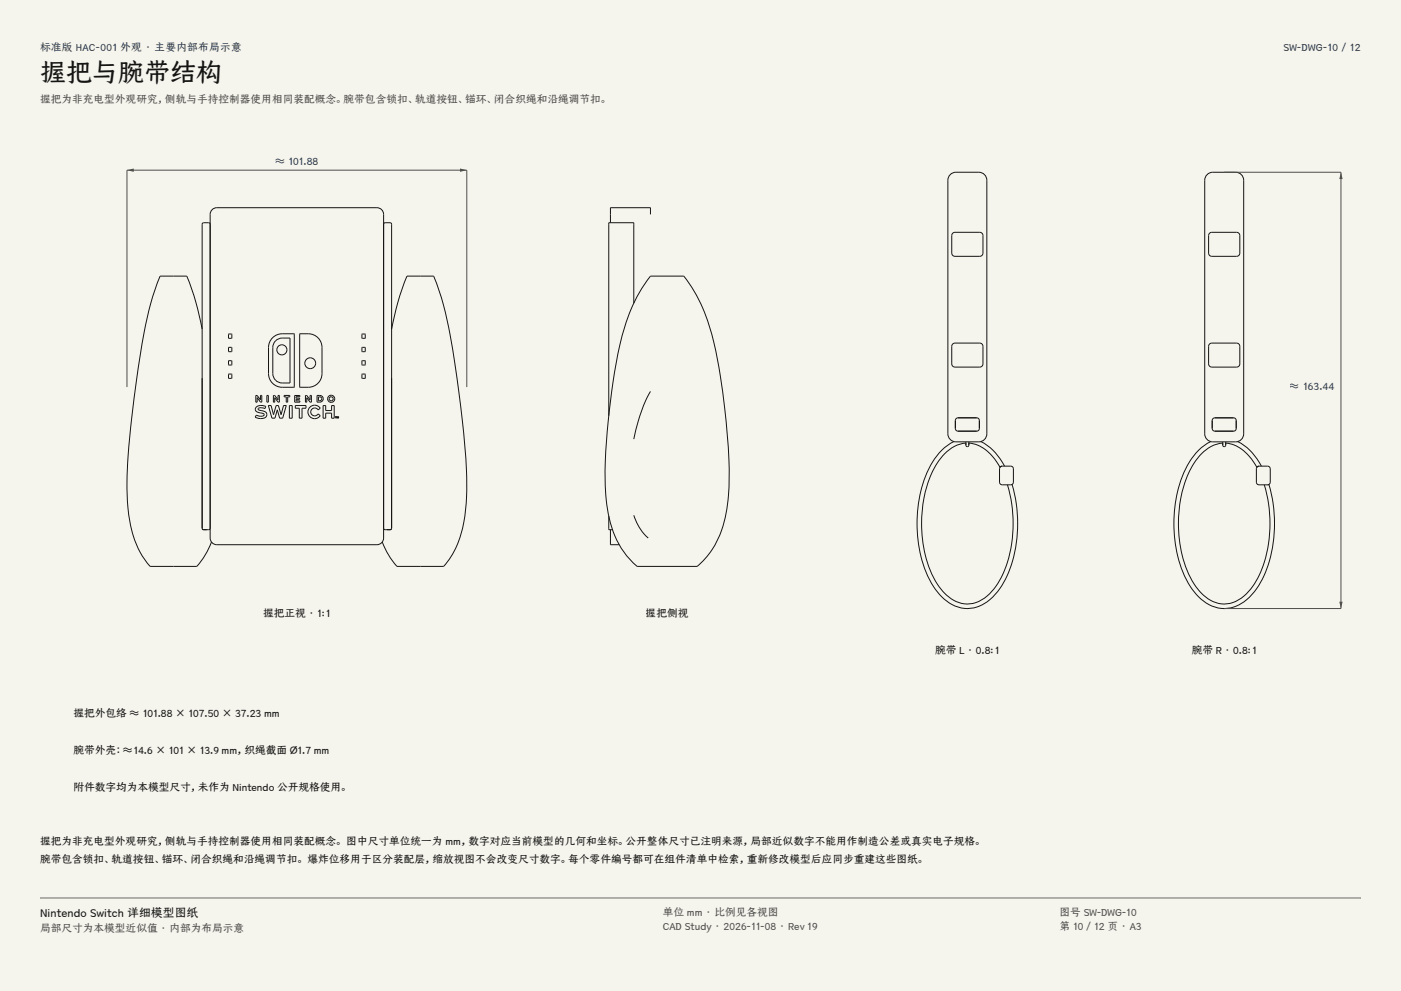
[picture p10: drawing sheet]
<svg xmlns="http://www.w3.org/2000/svg" width="420mm" height="297mm" viewBox="0 0 420 297" stroke-linecap="round" stroke-linejoin="round" font-family="sans-serif">
<g fill="#f5f4ed">
<path d="M0 0h420v297h-420z"/>
<path d="M12 12h396v275h-396z"/>
</g>
<g fill="none" stroke="#141413" stroke-width=".3">
<path d="M63 67.2l-.4-.5h-1.5l-.5 .5v91.1M63.6 62.8l1.4-.6h48a2 2 0 0 1 2 2v97.1a2 2 0 0 1-2 2h-48a2 2 0 0 1-2-2v-97.1zM115 67.2l.5-.5h1.5l.4 .5v91.1M60.6 98.6a73.8 73.8 0 0 0-4.7-15.8h-7.8a106.4 106.4 0 0 0-6.6 27.3l-2 15.1-1.2 12.5a65.7 65.7 0 0 0 1.9 23.7l1.8 4.1 2 3.1a2.02 2.02 0 0 0 2.6 1.2h10.8a2.22 2.22 0 0 0 2.8-1.5l1.6-2.4 1.6-3.4M117.4 98.6a73.8 73.8 0 0 1 4.7-15.8h7.8a106.5 106.5 0 0 1 6.6 27.1l2.1 16a112 112 0 0 1 .6 29.8 26.3 26.3 0 0 1-6.3 14.1h-12.3a2.22 2.22 0 0 1-2.8-1.5l-1.6-2.4-1.6-3.5M60.6 113.3v45M68.5 100.1h1v1.3h-1zM68.5 104.1h1v1.3h-1zM68.5 108.1h1v1.3h-1zM68.5 112.1h1v1.3h-1zM76.7 118.5h.4l1 1.3v-1.3h.4v2h-.4l-1-1.3v1.3h-.4zM80 118.5h.4v2h-.4z"/>
<path d="M81.5 101.5a4.1 4.1 0 0 1 3.1-1.5l3.6 .1-.1 16a8.4 8.4 0 0 1-5.6-.6 4.1 4.1 0 0 1-2-3.5v-7.9a4.1 4.1 0 0 1 1-2.6zM82 118.5h.4l.9 1.3v-1.3h.4v2h-.3l-1-1.3v1.3h-.4zM82.6 102.1l1.6-.7 2.7-.1v13.5h-2.3a2.84 2.84 0 0 1-2.8-2.8v-8.3zM85.2 118.5h1.7v.4h-.7v1.6h-.4v-1.6h-.6zM88.3 118.5h1.6v.4h-1.1v.4h1v.4h-1v.5h1.1v.3h-1.6zM89.9 100.1v-.1a6.4 6.4 0 0 1 5.2 1 4.1 4.1 0 0 1 1.4 3.1v7.9a4.1 4.1 0 0 1-4.1 4.1l-2.6-.1zM91.6 118.5h.4l1 1.3v-1.3h.4v2h-.4l-1-1.3v1.3h-.4zM95 118.5a1.45 1.45 0 0 1 1.8 .6 1 1 0 0 1-.9 1.4h-.9zM95.5 118.9h.4a.58 .58 0 0 1 .6 .6 .58 .58 0 0 1-.6 .6h-.4zM108.5 100.1h1v1.3h-1zM108.5 104.1h1v1.3h-1zM108.5 108.1h1v1.3h-1z"/>
<path d="M108.5 112.1h1v1.3h-1zM117.4 113.3v45M76.9 121.9l.8-.3h1.4l.6 .2-.3 .7a1.68 1.68 0 0 0-2 .1l.9 .4a1.53 1.53 0 0 1 1.7 1.2 1.72 1.72 0 0 1-2.4 1.2l-1.1-.4 .4-.6a1.83 1.83 0 0 0 2.3-.1l-.3-.4-1.4-.3a.94 .94 0 0 1-.9-.6 .94 .94 0 0 1 .3-1.1zM78.3 123h.1M80.4 121.5h.9l.7 2.8 .8-2.8h.7l.8 2.8 .7-2.8h.8l-1.1 3.8h-.9l-.7-2.5-.7 2.5h-.9zM86.7 121.5h.9v3.8h-.9zM88.5 121.5h3.2v.8h-1.2v3h-.8v-3h-1.2zM92.9 122a2.01 2.01 0 0 1 3.1 .3l-.6 .6a1.19 1.19 0 0 0-1.8-.4 1.19 1.19 0 0 0 0 1.9 1.19 1.19 0 0 0 1.8-.4l.6 .6a2.02 2.02 0 0 1-3 .4 2.02 2.02 0 0 1-.1-3zM96.9 121.5h.7v1.5h1.8v-1.5h.8v3.8h-.8v-1.5h-1.8v1.5h-.7zM100.5 124.9h.4l-.1 .4zM101 124.8l.2 .4 .3-.4v.5l-.1-.3-.1 .3-.2-.3-.1 .3zM60.6 158.3l.5 .5"/>
<path d="M60.6 158.4l.5 .4M61.1 158.8h.8M63 158.3l-.4 .5h-1.5M115 158.3l.5 .5h1.5M116.1 158.8h.9M117.4 158.5l-.4 .3M117.4 158.3l-.4 .5"/>
<circle cx="84.5" cy="104.8" r="1.51"/>
<circle cx="93" cy="108.9" r="1.63"/>
<circle cx="99.3" cy="119.5" r="1.07"/>
<circle cx="99.3" cy="119.5" r=".62"/>
</g>
<path d="M38.1 116v-65h101.8v65" fill="none" stroke="#504e49" stroke-width=".3"/>
<g fill="#504e49">
<path d="M38.1 51l2-.5v1z"/>
<path d="M137.9 50.5l2 .5-2 .5z"/>
</g>
<g fill="none" stroke="#141413" stroke-width=".3">
<path d="M285.1 52.1l1.5-.5h6.8a2.4 2.4 0 0 1 2.4 2.4v76a2.4 2.4 0 0 1-2.4 2.4h-6.8a2.4 2.4 0 0 1-2.4-2.4v-76a2.4 2.4 0 0 1 .9-1.9zM362.1 52.1l1.5-.5h6.8a2.4 2.4 0 0 1 2.4 2.4v76a2.4 2.4 0 0 1-2.4 2.4h-6.8a2.4 2.4 0 0 1-2.4-2.4v-76a2.4 2.4 0 0 1 .9-1.9zM195 64.2v-2h-12v4.5M285.6 69.9l.7-.3h7.4a.96 .96 0 0 1 1 1v5.3a.96 .96 0 0 1-1 .9h-7.4a.96 .96 0 0 1-1-.9v-5.3zM362.6 69.9l.7-.3h7.4a.96 .96 0 0 1 1 1v5.3a.96 .96 0 0 1-1 .9h-7.4a.96 .96 0 0 1-1-.9v-5.3zM190 90.9v-24.2h-7.5v57.9M195 82.8h9.9a53.7 53.7 0 0 1 10.2 24.8l1.8 11.8a133.9 133.9 0 0 1 1.1 32.3 26.7 26.7 0 0 1-9.1 18.1h-16.2a2.97 2.97 0 0 1-3.3-1.5 31.1 31.1 0 0 1-7.8-20.5 193.1 193.1 0 0 1 3.6-41.5 54.2 54.2 0 0 1 9.8-23.5zM195 117.3a46.9 46.9 0 0 0-5 14.3M285.6 103.1l.7-.3h7.4a.96 .96 0 0 1 1 1v5.3a.96 .96 0 0 1-1 .9h-7.4a.96 .96 0 0 1-1-.9v-5.3zM362.6 103.1l.7-.3h7.4a.96 .96 0 0 1 1 1v5.3a.96 .96 0 0 1-1 .9h-7.4a.96 .96 0 0 1-1-.9v-5.3zM286 132.3a19.3 19.3 0 0 0-9.2 12.3 39.7 39.7 0 0 0 2.6 30.4 13 13 0 0 0 11 7.4 13.9 13.9 0 0 0 10.7-8.2 40.1 40.1 0 0 0 2.3-29h-.1M286.6 125.5l.6-.3h5.6a.8 .8 0 0 1 .8 .8v2.4a.8 .8 0 0 1-.8 .8h-5.6a.8 .8 0 0 1-.8-.8v-2.4z"/>
<path d="M289.6 133.4v-.5a7.4 7.4 0 0 0-5 1.9 24.8 24.8 0 0 0-7.9 16.2 36.4 36.4 0 0 0 4.7 24.6 10.2 10.2 0 0 0 10.5 5.2 15.4 15.4 0 0 0 9.2-9.7 39.7 39.7 0 0 0 .9-25.8M289.6 133.4a.44 .44 0 0 0 .4 .5 .44 .44 0 0 0 .4-.5M289.6 132.4v1M290.4 133.4v-.5a7.7 7.7 0 0 1 5.4 2.2l2.2 2.3 1.8 2.6 .6-.3M290.4 132.4v1M294 132.3a16.8 16.8 0 0 1 7.1 7.4M299.9 139.9l.5-.2h2.6a.8 .8 0 0 1 .8 .8v4a.8 .8 0 0 1-.8 .8h-2.6a.8 .8 0 0 1-.8-.8v-4zM363 132.3a19.3 19.3 0 0 0-9.2 12.3 39.7 39.7 0 0 0 2.6 30.4 13 13 0 0 0 11 7.4 13.9 13.9 0 0 0 10.7-8.2 40.1 40.1 0 0 0 2.3-29M363.6 125.5l.6-.3h5.6a.8 .8 0 0 1 .8 .8v2.4a.8 .8 0 0 1-.8 .8h-5.6a.8 .8 0 0 1-.8-.8v-2.4zM366.6 133.4v-.5a7.4 7.4 0 0 0-5 1.9 24.8 24.8 0 0 0-7.9 16.2 36.4 36.4 0 0 0 4.7 24.6 10.2 10.2 0 0 0 10.5 5.2 15.4 15.4 0 0 0 9.2-9.7 39.7 39.7 0 0 0 .9-25.8M366.6 133.4a.44 .44 0 0 0 .4 .5 .44 .44 0 0 0 .4-.5M366.6 132.4v1"/>
<path d="M367.4 133.4v-.5a7.7 7.7 0 0 1 5.4 2.2l2.2 2.3 1.8 2.6 .6-.3M367.4 132.4v1M371 132.3a16.8 16.8 0 0 1 7.1 7.4M377.4 139.7a.8 .8 0 0 0-.8 .8v4a.8 .8 0 0 0 .8 .8h2.6M377.4 139.7h2.6a.8 .8 0 0 1 .8 .8v4a.8 .8 0 0 1-.8 .8M377.4 139.7h.1M182.5 154.7v4.1h1.1M183 158.8v4.5h2.6M190 154.4a14.7 14.7 0 0 0 4.3 6.9M380.3 145.2l-.3 .1"/>
</g>
<path d="M367 51.6h35v130.8h-35" fill="none" stroke="#504e49" stroke-width=".3"/>
<g fill="#504e49">
<path d="M402 51.6l.5 2.1h-1z"/>
<path d="M401.5 180.3h1l-.5 2.1z"/>
</g>
<path d="M12 269.3h396zM12 269h396v.3h-396z" fill-rule="evenodd" fill="#504e49"/>
<text font-size="7.8" fill="#141413" x="12" y="24.7">握把与腕带结构</text>
<text font-size="3.5" fill="#141413" x="12" y="274.9">Nintendo Switch 详细模型图纸</text>
<g font-size="3.2" fill="#1b365d">
<text x="12" y="15.3">标准版 HAC-001 外观 · 主要内部布局示意</text>
<text x="384.7" y="15.3">SW-DWG-10 / 12</text>
<text x="82.5" y="49.4">≈ 101.88</text>
<text x="386.7" y="117">≈ 163.44</text>
</g>
<g font-size="3.2" fill="#504e49">
<text x="12" y="30.9">握把为非充电型外观研究，侧轨与手持控制器使用相同装配概念。腕带包含锁扣、轨道按钮、锚环、闭合织绳和沿绳调节扣。</text>
<text x="198.7" y="274.5">单位 mm · 比例见各视图</text>
<text x="317.6" y="274.5">图号 SW-DWG-10</text>
<text x="12" y="279.3">局部尺寸为本模型近似值 · 内部为布局示意</text>
<text x="198.7" y="278.8">CAD Study · 2026-11-08 · Rev 19</text>
<text x="317.6" y="278.8">第 10 / 12 页 · A3</text>
</g>
<g font-size="3.2" fill="#141413">
<text x="78.9" y="185">握把正视 · 1:1</text>
<text x="193.6" y="185">握把侧视</text>
<text x="280.4" y="196">腕带 L · 0.8:1</text>
<text x="357.2" y="196">腕带 R · 0.8:1</text>
<text x="22" y="215">握把外包络 ≈ 101.88 × 107.50 × 37.23 mm</text>
<text x="22" y="226">腕带外壳：≈14.6 × 101 × 13.9 mm，织绳截面 Ø1.7 mm</text>
<text x="22" y="237">附件数字均为本模型尺寸，未作为 Nintendo 公开规格使用。</text>
<text x="12" y="253.3">握把为非充电型外观研究，侧轨与手持控制器使用相同装配概念。 图中尺寸单位统一为 mm，数字对应当前模型的几何和坐标。公开整体尺寸已注明来源，局部近似数字不能用作制造公差或真实电子规格。</text>
<text x="12" y="258.6">腕带包含锁扣、轨道按钮、锚环、闭合织绳和沿绳调节扣。 爆炸位移用于区分装配层，缩放视图不会改变尺寸数字。每个零件编号都可在组件清单中检索，重新修改模型后应同步重建这些图纸。</text>
</g>
</svg>
